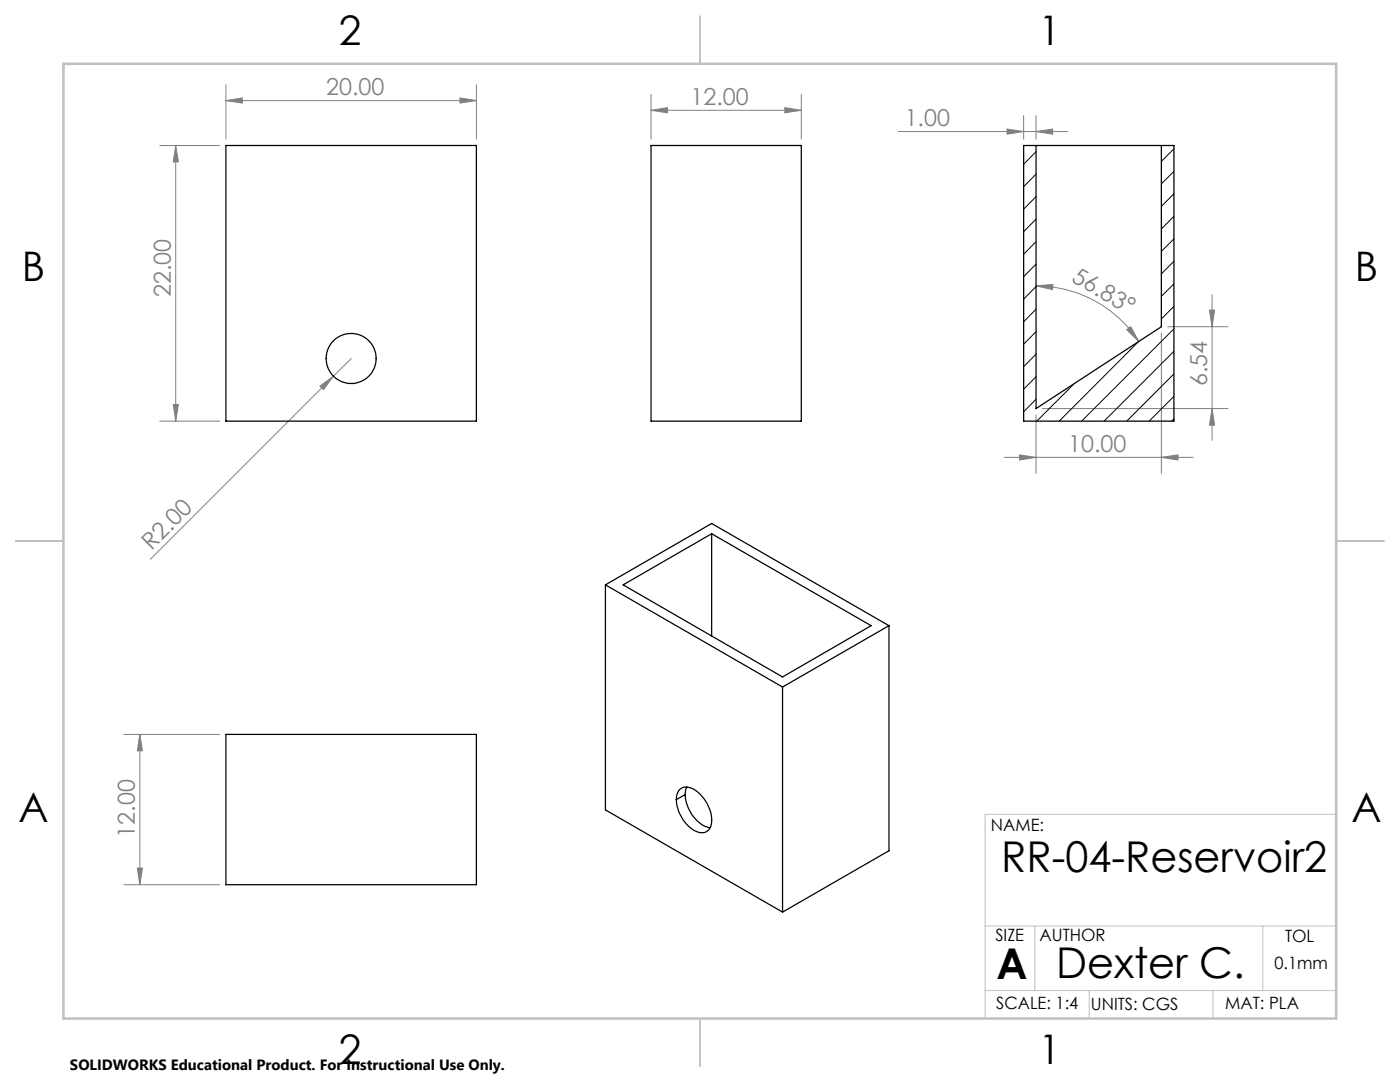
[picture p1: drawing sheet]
<svg xmlns="http://www.w3.org/2000/svg" width="279mm" height="216mm" viewBox="0 0 279 216" stroke-linecap="round" stroke-linejoin="round" font-family="sans-serif">
<g fill="none" stroke="#808080" stroke-width=".2">
<path d="M45.1 16.9v10.9M91.8 19.5l3.3 .6-3.3 .5zM95.1 16.9v10.9M129.9 18.8v9M159.9 18.8v9M31.9 29h11.9M35.1 29v55M35.1 29l.5 3.3h-1zM45.1 20.1l3.3-.6v1.1zM45.1 20.1h50M129.9 22l3.3-.5v1zM129.9 22h30"/>
<path d="M156.6 21.5l3.3 .5-3.3 .5zM179.2 26.2h33.9M201 25.8l3.3 .4-3.3 .6zM204.3 23.1v4.7M206.8 26.2l3.3-.4v1zM206.8 23.1v4.7M206.8 57l3.3-.2-.1 1zM206.8 57a24.4 24.4 0 0 1 20.5 11.2M241.9 58.8v29.1M63.9 77l2.6-1.9-1.9 2.7zM66.5 75.1l-36.5 36.5M70.1 71.5l-3.6 3.6"/>
<path d="M224.9 65.8l.8-.6 1.6 3zM231.8 66.5v27.9M233 65.2h12.1M241.4 61.9h1l-.5 3.3zM31.9 84h11.9M34.6 80.7h1l-.5 3.3zM200.4 91.3h37.7M203.5 90.8l3.3 .5-3.3 .5zM206.8 82.8v11.6M208 81.5h37.1M231.8 91.3l3.3-.5v1zM241.9 81.5l.5 3.3h-1z"/>
<path d="M24.7 146.5h19.1M27.9 146.5v30M27.9 146.5l.5 3.3h-1zM24.7 176.5h19.1M27.4 173.2h1l-.5 3.3z"/>
</g>
<path d="M266.6 162.5h-70v40.6M196.6 197.7h70M196.6 184.8h70M206.5 184.8v12.9M217.4 197.7v5.4M242.1 197.7v5.4M252 184.8v12.9" fill="none" stroke="#c0c0c0" stroke-width=".2"/>
<path d="M139.7 3.2v9.5M3.1 107.9h9.6M266.7 107.9h9.5M139.7 203.2v9.6" fill="none" stroke="#c0c0c0" stroke-width=".25"/>
<path d="M12.7 12.7h254v190.5h-254z" fill="none" stroke="#c0c0c0" stroke-width=".5"/>
<g fill="#808080">
<path d="M63.9 77l2.6-1.9-1.9 2.7z"/>
<path d="M224.9 65.8l.8-.6 1.6 3zM206.8 57l3.3-.2-.1 1z"/>
<path d="M91.8 19.5l3.3 .6-3.3 .5zM45.1 20.1l3.3-.6v1.1zM206.8 26.2l3.3-.4v1zM201 25.8l3.3 .4-3.3 .6z"/>
<path d="M129.9 22l3.3-.5v1zM156.6 21.5l3.3 .5-3.3 .5z"/>
<path d="M203.5 90.8l3.3 .5-3.3 .5zM231.8 91.3l3.3-.5v1z"/>
<path d="M35.1 29l.5 3.3h-1zM34.6 80.7h1l-.5 3.3zM27.9 146.5l.5 3.3h-1zM27.4 173.2h1l-.5 3.3zM241.4 61.9h1l-.5 3.3zM241.9 81.5l.5 3.3h-1z"/>
</g>
<g fill="none" stroke="#000" stroke-width=".25">
<path d="M45.1 29h50v55h-50zM129.9 29h30v55h-30zM204.3 29h30v55h-30zM206.8 29v52.5l25-16.3v-36.2M120.8 116.7l35.4 20.4M120.8 116.7v44.9l35.4 20.4M120.8 116.7l21.2-12.2 35.4 20.3M124.4 116.7l17.6-10.2 31.8 18.3-17.6 10.3zM142 106.5v20.4M156.2 137.1v44.9M177.4 124.8v45l-21.2 12.2M177.4 124.8l-21.2 12.3"/>
<path d="M45.1 146.5h50v30h-50zM135.6 157.6a2.63 2.63 0 0 1 3.6 .4 7.2 7.2 0 0 1 2.7 6.8 1.97 1.97 0 0 1-3 1.1 7.5 7.5 0 0 1-3.9-7.1zM136.7 158.5a7.2 7.2 0 0 0 4.7 6.6h.3M136.7 158.5l-1.7 1.1M137.1 157.1l-.3 .6-.1 .8"/>
<circle cx="70.1" cy="71.5" r="5"/>
</g>
<g fill="none" stroke="#000" stroke-width=".2">
<path d="M206.8 30.3l-2.5 2.5M206.8 34.7l-2.5 2.6M206.8 39.2l-2.5 2.5M234.3 29.7l-2.5 2.5M234.3 34.2l-2.5 2.5M234.3 38.7l-2.5 2.5M206.8 43.7l-2.5 2.5M206.8 48.2l-2.5 2.5M206.8 52.7l-2.5 2.5M206.8 57.2l-2.5 2.5M234.3 43.2l-2.5 2.5M234.3 47.7l-2.5 2.5"/>
<path d="M234.3 52.1l-2.5 2.5M234.3 56.7l-2.5 2.4M206.8 61.7l-2.5 2.5M206.8 66.2l-2.5 2.5M206.8 70.7l-2.5 2.5M206.8 75.2l-2.5 2.4M206.8 79.7l-2.5 2.5M214.3 76.6l-7.4 7.4M227.3 68.1l-15.9 15.9M234.3 61.1l-2.5 2.5M234.3 65.6l-18.4 18.4M234.3 70.1l-14 13.9"/>
<path d="M234.3 74.6l-9.4 9.4M234.3 79.1l-5 4.9M234.3 83.6l-.5 .4"/>
</g>
<g font-size="8.5">
<text x="199.8" y="173.9">RR-04-Reservoir2</text>
<text x="198.9" y="195.3">A</text>
<text x="210.8" y="195.1">Dexter C.</text>
</g>
<g font-size="8.1">
<text x="67.6" y="8.9">2</text>
<text x="207.3" y="8.9">1</text>
<text x="4.4" y="56.2">B</text>
<text x="270.4" y="56.2">B</text>
<text x="3.7" y="164.1">A</text>
<text x="269.7" y="164.1">A</text>
<text x="67.6" y="212.4">2</text>
<text x="207.3" y="212.4">1</text>
</g>
<g font-size="4.7" fill="#808080">
<text x="65.1" y="19">20.00</text>
<text x="137.8" y="21">12.00</text>
<text x="180.5" y="25.2">1.00</text>
<text x="34.1" y="59.3" transform="rotate(-90 34.1 59.3)">22.00</text>
<text x="213.7" y="56.1" transform="rotate(30 213.7 56.1)">56.83°</text>
<text x="240.9" y="77" transform="rotate(-90 240.9 77)">6.54</text>
<text x="213.2" y="90.2">10.00</text>
<text x="30.2" y="109.9" transform="rotate(-45 30.2 109.9)">R2.00</text>
<text x="26.9" y="167.1" transform="rotate(-90 26.9 167.1)">12.00</text>
</g>
<g font-size="3.4">
<text x="197.8" y="165.8">NAME:</text>
<text x="198.7" y="187.8">SIZE</text>
<text x="207.5" y="187.9">AUTHOR</text>
<text x="256.5" y="188">TOL</text>
<text x="254.4" y="193.3">0.1mm</text>
<text x="198.8" y="201.4">SCALE: 1:4</text>
<text x="217.7" y="201.5">UNITS: CGS</text>
<text x="244.5" y="201.4">MAT: PLA</text>
</g>
<text font-size="3" x="14" y="213.5">SOLIDWORKS Educational Product. For Instructional Use Only.</text>
</svg>
